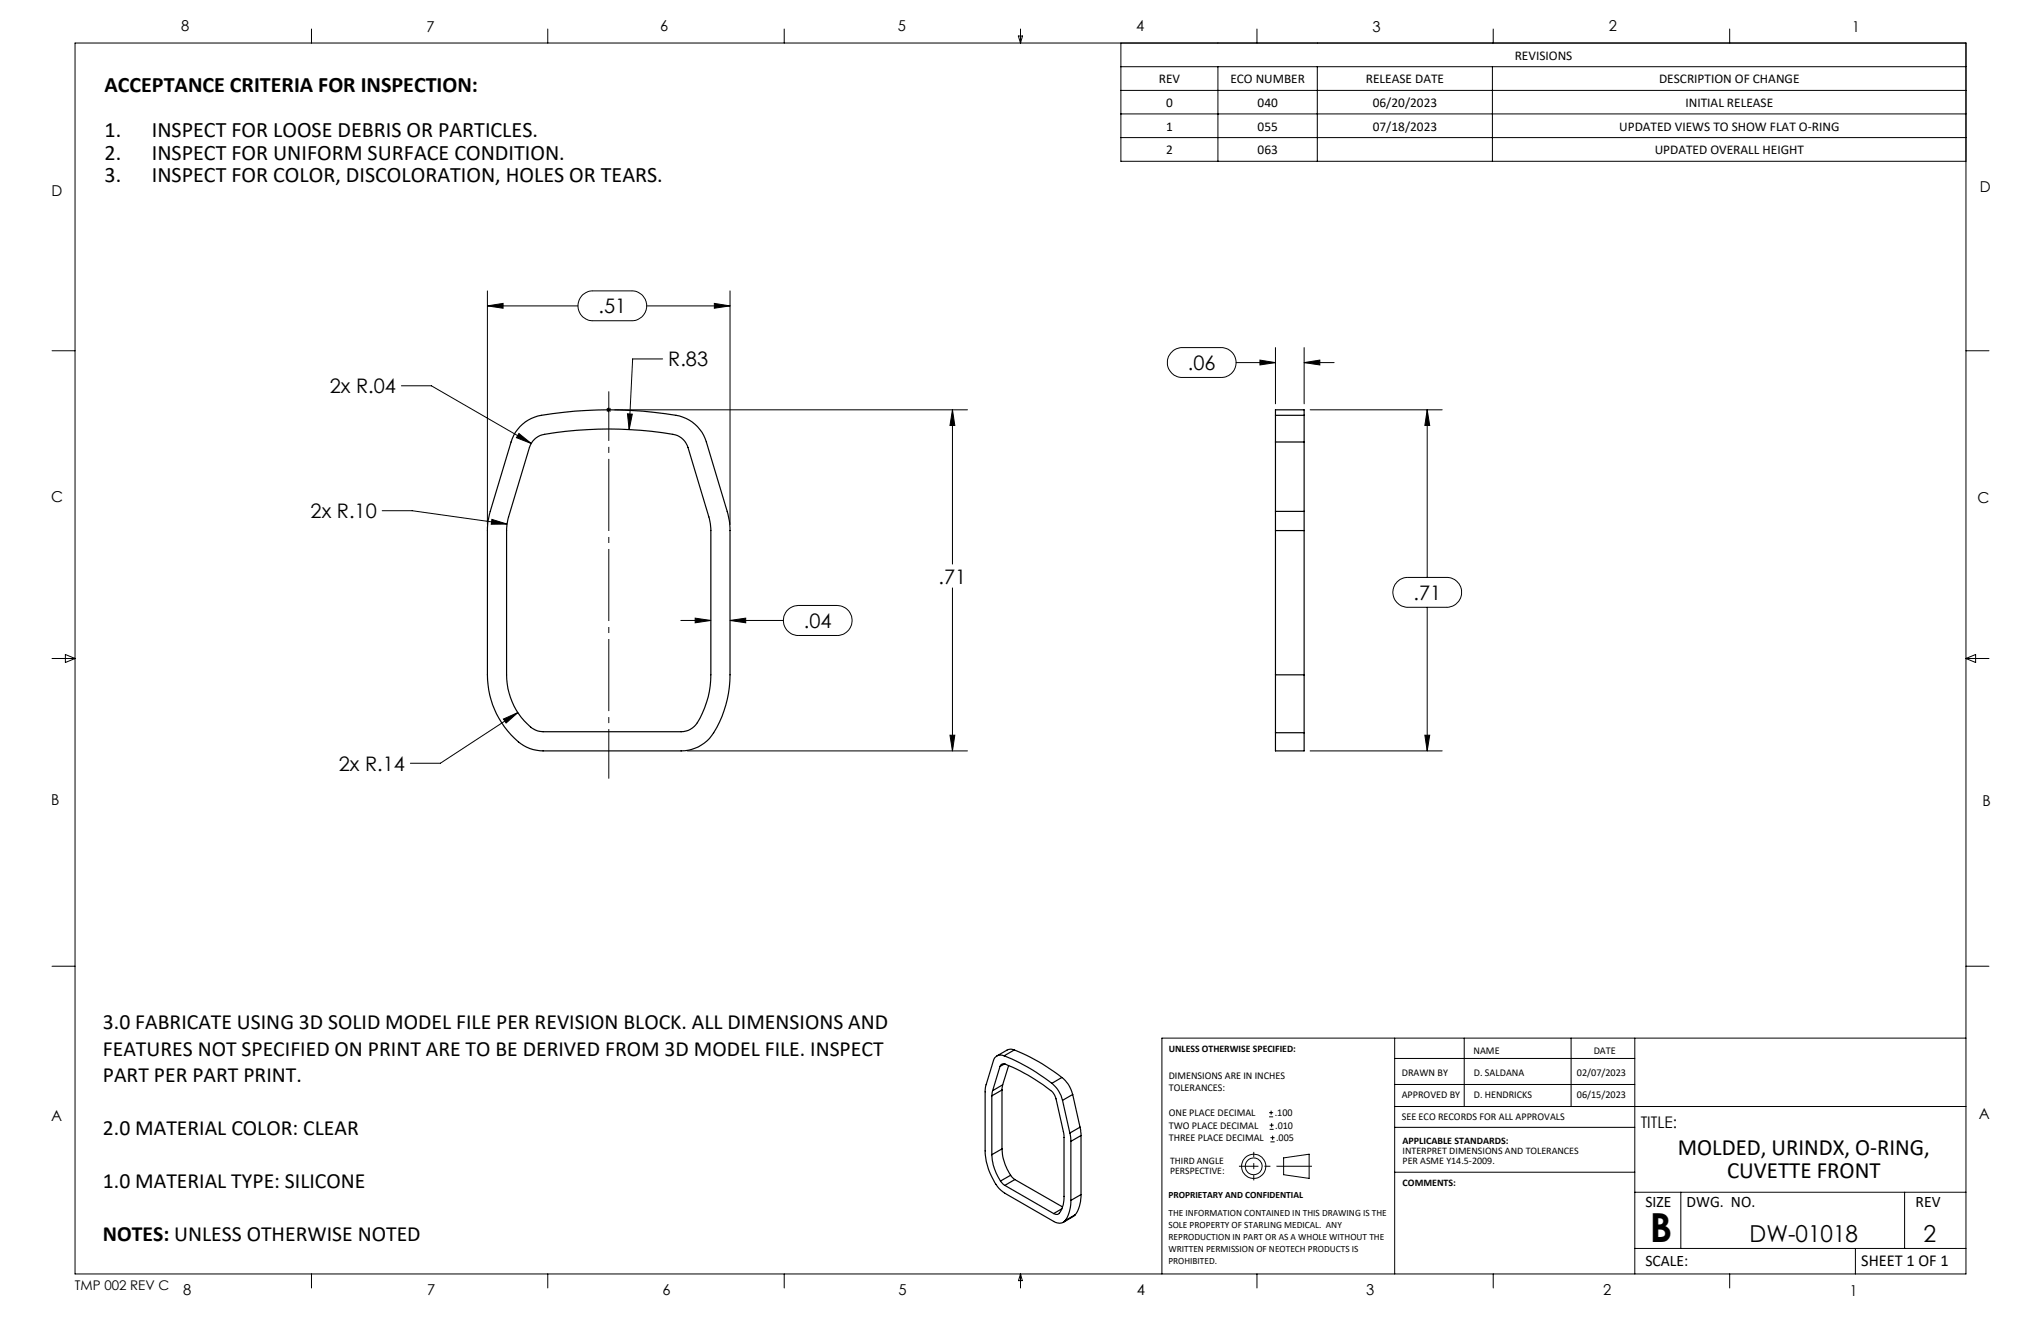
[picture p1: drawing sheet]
<svg xmlns="http://www.w3.org/2000/svg" width="432mm" height="279mm" viewBox="0 0 432 279" stroke-linecap="round" stroke-linejoin="round" font-family="sans-serif">
<g fill="none" stroke="#000" stroke-width=".25">
<path d="M110 90.2l1.1-.9 1.3-.8a11.6 11.6 0 0 1 4.5-1 87 87 0 0 1 26.9 .5 8.1 8.1 0 0 1 5.6 5.5l4.4 14.7a13.3 13.3 0 0 1 .6 4v30.5a22.7 22.7 0 0 1-4.3 13.5 8 8 0 0 1-6 2.6h-29.2a8.8 8.8 0 0 1-6.8-3.4 18.7 18.7 0 0 1-5-12.7v-30.5a13.3 13.3 0 0 1 .6-4l4.7-15.4 .6-1.4zM113 93l.8-.6a8.1 8.1 0 0 1 3.6-.9 79.5 79.5 0 0 1 25.9 .6l.9 .5 .7 .7 .7 1.4 4.7 16.1 .1 31.9a18.6 18.6 0 0 1-3.5 10.9l-1.3 .9-1.5 .3h-29.2a5.1 5.1 0 0 1-4-2.3 14.7 14.7 0 0 1-3.7-9.8l.1-31.9 4.7-16.1 .4-1zM269.8 87.8v5.7M269.8 87.8v-1.1h6.1v1.1M269.8 93.5v14.7M269.8 93.5h6.1M269.8 87.8h6.1M275.9 87.8v5.7M275.9 93.5v14.7M269.8 108.2v4M269.8 112.2h6.1M269.8 112.2v30.5"/>
<path d="M269.8 108.2h6.1M275.9 108.2v4M275.9 112.2v30.5M269.8 142.7v12.3M269.8 155v3.8h6.1v-3.8M269.8 142.7h6.1M269.8 155h6.1M275.9 142.7v12.3M209.8 231.8v12.4M210 230.7l-.2 1.1M211.6 225.6a.81 .81 0 0 1 1.1-.5 37.9 37.9 0 0 1 10.1 6l.6 1.3 1.7 7.7v12.9a4.4 4.4 0 0 1-1.3 3.9l-.9-.2M211.6 225.6l-1.6 5.1"/>
<path d="M212 230.5l-2.2 1.3M212 230.5v12.5M212.1 229.4l-.1 1.1M212.1 229.4l-2.1 1.3M212.4 223.3a1.57 1.57 0 0 0-2.2 1l-1.7 5.9-.1 13.2a12.7 12.7 0 0 0 3.7 8.6l10.8 6.3a1.79 1.79 0 0 0 2.5-.1M212.4 223.3a41.3 41.3 0 0 1 10.1 5.8M212.5 225l-.9 .6M213.4 225.4l-1.3 4M214.6 222.1a40.2 40.2 0 0 1 10 5.8M214.6 222.1l-.7-.2-.7 .1-2.3 1.3M214.6 222.1l-2.2 1.2M222.5 229.1a6.6 6.6 0 0 1 2.3 3.6"/>
<path d="M224.6 227.9l.3 .2a6.6 6.6 0 0 1 2 3.4M224.6 227.9l-2.1 1.2M224.8 232.7l1.5 6.9M226.3 239.6l.3 1.8M226.9 231.5l-2.1 1.2M226.9 231.5l1.6 6.9M228.5 238.4l.2 1.8M228.5 238.4l-2.2 1.2M209.8 244.2l.1 .5a10.8 10.8 0 0 0 1.8 5.1M211.7 249.8l.9 .9M212 243a11 11 0 0 0 1.8 5.6M212 243l-2.2 1.2"/>
<path d="M212.6 250.7l10.3 6M213.8 248.6l.9 .9M213.8 248.6l-2.1 1.2M214.7 249.5l-2.1 1.2M214.7 249.5l10.1 5.8M224.6 255.7l-1.7 1M226.6 253.9a7.3 7.3 0 0 1-1.2 4.3M226.6 241.4v12.5M227.5 256.9l-2.6 1.7M227.5 256.9l-2.1 1.3M228.7 252.7a7 7 0 0 1-1.2 4.2M228.7 240.2l-2.1 1.2"/>
<path d="M228.7 252.7l-2.1 1.2M228.7 240.2v12.5"/>
</g>
<g fill="none" stroke="#000" stroke-width=".21">
<path d="M15.9 9.1h400v260.4h-400zM65.9 6.1v3M115.9 6.1v3M165.9 6.1v3M215.4 7.6h.9l-.4 1.5zM215.9 6.1v3M237.1 9.1v25h178.8M237.1 14.1h178.8M237.1 19.1h178.8M257.7 14.1v20M265.9 6.1v3M278.7 14.1v20"/>
<path d="M315.7 14.1v20M315.9 6.1v3M365.9 6.1v3M237.1 24.1h178.8M237.1 29.1h178.8M11 74.2h4.9M103.1 64.7l3.3-.5v1zM103.1 61.5v49.4M103.1 64.7h19.2M123.2 62.5l.3-.3a2.75 2.75 0 0 1 1.9-.7h8.3a3.2 3.2 0 0 1 3.1 3.2 3.2 3.2 0 0 1-3.1 3.1h-8.3a3.2 3.2 0 0 1-2.9-1.9 3.2 3.2 0 0 1 .7-3.4zM136.8 64.7h17.6M140.2 75.9h-6.4l-.7 15"/>
<path d="M151.1 64.2l3.3 .5-3.3 .5zM154.4 61.5v49.4M247.7 74.7a3.1 3.1 0 0 1 2.4-1.2h8.2a3.2 3.2 0 0 1 3.2 3.2 3.2 3.2 0 0 1-3.2 3.1h-8.2a3.1 3.1 0 0 1-2.8-1.8 3.1 3.1 0 0 1 .4-3.3zM261.5 76.7h8.3M266.6 76.2l3.2 .5-3.2 .5zM269.8 73.5v11.9M275.9 76.7l3.3-.5v1zM275.9 73.5v11.9M275.9 76.7h6.4M415.9 74.2h4.9M84.9 81.6h6.4l21.1 12.2M109.8 91.7l2.6 2.1-3.1-1.2z"/>
<path d="M128.3 86.7h1M128.4 86.3l.8 .7M128.8 86.2v1M129.2 86.3l-.8 .7M130 86.7h74.7M132.8 87.5l1 .1-.7 3.3zM201.5 86.7l.5 3.3h-1zM201.5 86.7v32.6M277.2 86.7h27.9M301.9 86.7l.6 3.3h-1.1zM301.9 86.7v35.4M80.9 108h6.3l20.1 2.8"/>
<path d="M104.1 109.9l3.2 .9-3.4 .1zM11 139.3h4.9M13.8 138.4l2.1 .9-2.1 .8zM144 131.2h6.4M147.1 130.7l3.3 .5-3.3 .5zM154.4 131.2l3.4-.5v1zM154.4 131.2h11.3M166.4 129.2l1.2-.9 1.3-.2h8.2a3.2 3.2 0 0 1 3.2 3.1 3.2 3.2 0 0 1-3.2 3.2h-8.2a3.2 3.2 0 0 1-2.9-1.8 3.2 3.2 0 0 1 .4-3.4zM201.5 124.4v34.4M295.6 123.1a3.3 3.3 0 0 1 2.3-1h8.2a3.2 3.2 0 0 1 3.1 3.2 3.2 3.2 0 0 1-3.1 3.1h-8.2a3.2 3.2 0 0 1-3-1.9 3.2 3.2 0 0 1 .7-3.4zM301.9 128.4v30.4M415.9 139.3h4.9"/>
<path d="M415.9 139.3l2.1-.9v1.7zM106.5 152.1l3.1-1.4-2.5 2.2zM109.6 150.7l-16.4 10.7h-6.4M145.4 158.8h59.3M201 155.5h1l-.5 3.3zM277.2 158.8h27.9M301.4 155.5h1.1l-.6 3.3zM11 204.4h4.9M295.1 219.6v49.9M309.8 219.6v14.4M332.4 219.6v14.4M345.9 219.6v49.9"/>
<path d="M415.9 204.4h4.9M415.9 219.6h-170.1v49.9M268.5 236.2h.8M268.5 235.3h.8M268.6 238.9h.9M268.6 238h.9M268.9 234.9v.9M269 237.6v.8M295.1 238.4h50.8M295.1 234h120.8M295.1 229.4h50.8M295.1 223.9h50.8"/>
<path d="M268.8 241.5h.9M268.8 240.6h.9M269.2 240.2v.9M271.6 244.9l5.4-.8v5.1l-5.4-.7zM295.1 247.9h50.8M345.9 252.2h70M355.6 252.2v11.9M402.9 252.2v11.9M65.9 269.5v2.9M115.9 269.5v2.9M165.9 269.5v2.9M215.9 269.5v2.9"/>
<path d="M215.9 269.5l.4 1.4h-.8zM265.9 269.5v2.9M315.9 269.5v2.9M345.9 264.1h70M365.9 269.5v2.9M392.5 264.1v5.4"/>
<circle cx="265.2" cy="246.7" r="2.57"/>
<circle cx="265.2" cy="246.7" r="1.78"/>
</g>
<path d="M128.8 82.8v81.9" fill="none" stroke="#000" stroke-width=".21" stroke-dasharray="15.2 1.3 1.3 1.3" stroke-dashoffset="4.8" stroke-linecap="butt"/>
<path d="M277.6 246.7h-15.5" fill="none" stroke="#000" stroke-width=".21" stroke-dasharray="15.2 1.3 1.3 1.3" stroke-dashoffset="7.7" stroke-linecap="butt"/>
<path d="M265.3 243.6v6.1" fill="none" stroke="#000" stroke-width=".21" stroke-dasharray="15.2 1.3 1.3 1.3" stroke-dashoffset="14.1" stroke-linecap="butt"/>
<g fill="#000">
<path d="M103.1 64.7l3.3-.5v1zM151.1 64.2l3.3 .5-3.3 .5zM147.1 130.7l3.3 .5-3.3 .5zM154.4 131.2l3.4-.5v1zM106.5 152.1l.6 .8 2.5-2.2zM109.8 91.7l-.5 .9 3.1 1.2zM104.1 109.9l-.2 1 3.4-.1zM132.8 87.5l.3 3.4 .7-3.3zM301.9 86.7l.6 3.3h-1.1zM301.4 155.5h1.1l-.6 3.3zM275.9 76.7l3.3-.5v1zM266.6 76.2l3.2 .5-3.2 .5z"/>
<path d="M201.5 86.7l.5 3.3h-1zM201 155.5h1l-.5 3.3z"/>
</g>
<text font-size="8.5" x="349" y="262.6">B</text>
<g font-size="4.9">
<text x="355" y="244.3">MOLDED, URINDX, O-RING,</text>
<text x="365.4" y="249.2">CUVETTE FRONT</text>
<text x="370.1" y="262.7">DW-01018</text>
<text x="407" y="262.7">2</text>
</g>
<g font-size="4.7">
<text x="22.1" y="19.6">ACCEPTANCE CRITERIA FOR INSPECTION:</text>
<text x="22.1" y="29.1">1.</text>
<text x="32.1" y="29.1">INSPECT FOR LOOSE DEBRIS OR PARTICLES.</text>
<text x="22.1" y="33.8">2.</text>
<text x="32.1" y="33.8">INSPECT FOR UNIFORM SURFACE CONDITION.</text>
<text x="22.1" y="38.6">3.</text>
<text x="32.1" y="38.6">INSPECT FOR COLOR, DISCOLORATION, HOLES OR TEARS.</text>
</g>
<g font-size="4.6">
<text x="21.8" y="217.7">3.0 FABRICATE USING 3D SOLID MODEL FILE PER REVISION BLOCK. ALL DIMENSIONS AND</text>
<text x="21.8" y="223.3">FEATURES NOT SPECIFIED ON PRINT ARE TO BE DERIVED FROM 3D MODEL FILE. INSPECT</text>
<text x="21.8" y="228.9">PART PER PART PRINT.</text>
<text x="21.8" y="240.1">2.0 MATERIAL COLOR: CLEAR</text>
<text x="21.8" y="251.2">1.0 MATERIAL TYPE: SILICONE</text>
<text x="21.8" y="262.4">NOTES: UNLESS OTHERWISE NOTED</text>
</g>
<g font-size="4.2">
<text x="126.6" y="66.3">.51</text>
<text x="141.4" y="77.5">R.83</text>
<text x="69.8" y="83.2">2x R.04</text>
<text x="251.3" y="78.3">.06</text>
<text x="65.7" y="109.6">2x R.10</text>
<text x="198.6" y="123.4">.71</text>
<text x="299" y="126.9">.71</text>
<text x="170.1" y="132.8">.04</text>
<text x="71.7" y="163">2x R.14</text>
</g>
<text font-size="3.5" x="393.8" y="267.7">SHEET 1 OF 1</text>
<g font-size="3.4">
<text x="347.1" y="238.6">TITLE:</text>
<text x="348.1" y="255.4">SIZE</text>
<text x="356.8" y="255.4">DWG. NO.</text>
<text x="405.3" y="255.4">REV</text>
<text x="348.1" y="267.8">SCALE:</text>
</g>
<g font-size="3.2">
<text x="38.3" y="6.7">8</text>
<text x="90.2" y="6.7">7</text>
<text x="139.7" y="6.5">6</text>
<text x="190" y="6.5">5</text>
<text x="240.4" y="6.5">4</text>
<text x="290.4" y="6.7">3</text>
<text x="340.4" y="6.5">2</text>
<text x="391.9" y="6.7">1</text>
<text x="10.9" y="41.6">D</text>
<text x="418.9" y="40.7">D</text>
<text x="10.9" y="106.3">C</text>
<text x="418.4" y="106.4">C</text>
<text x="10.8" y="170.2">B</text>
<text x="419.4" y="170.6">B</text>
<text x="10.8" y="237.2">A</text>
<text x="418.6" y="236.8">A</text>
<text x="38.8" y="273.8">8</text>
<text x="90.4" y="273.8">7</text>
<text x="140.2" y="273.8">6</text>
<text x="190.1" y="273.9">5</text>
<text x="240.5" y="273.8">4</text>
<text x="289" y="273.9">3</text>
<text x="339.1" y="273.8">2</text>
<text x="391.4" y="274.1">1</text>
</g>
<g font-size="2.8">
<text x="245.2" y="17.6">REV</text>
<text x="260.3" y="17.6">ECO NUMBER</text>
<text x="289" y="17.6">RELEASE DATE</text>
<text x="320.4" y="12.6">REVISIONS</text>
<text x="351" y="17.6">DESCRIPTION OF CHANGE</text>
<text x="246.7" y="22.6">0</text>
<text x="266.1" y="22.6">040</text>
<text x="290.4" y="22.6">06/20/2023</text>
<text x="356.6" y="22.6">INITIAL RELEASE</text>
<text x="246.7" y="27.6">1</text>
<text x="266.1" y="27.6">055</text>
<text x="290.4" y="27.6">07/18/2023</text>
<text x="342.6" y="27.6">UPDATED VIEWS TO SHOW FLAT O-RING</text>
<text x="246.7" y="32.6">2</text>
<text x="266.1" y="32.6">063</text>
<text x="350.1" y="32.6">UPDATED OVERALL HEIGHT</text>
<text x="15.8" y="272.9">TMP 002 REV C</text>
</g>
<g font-size="2.2">
<text x="296.6" y="227.5">DRAWN BY</text>
<text x="311.8" y="222.8">NAME</text>
<text x="311.8" y="227.5">D. SALDANA</text>
<text x="333.6" y="227.6">02/07/2023</text>
<text x="337.2" y="222.8">DATE</text>
<text x="247.3" y="228.2">DIMENSIONS ARE IN INCHES</text>
<text x="247.3" y="230.8">TOLERANCES:</text>
<text x="296.5" y="232.2">APPROVED BY</text>
<text x="311.8" y="232.2">D. HENDRICKS</text>
<text x="333.6" y="232.2">06/15/2023</text>
<text x="247.3" y="238.8">TWO PLACE DECIMAL</text>
<text x="247.3" y="236.1">ONE PLACE DECIMAL</text>
<text x="269.7" y="236.1">.100</text>
<text x="269.8" y="238.8">.010</text>
<text x="296.5" y="237">SEE ECO RECORDS FOR ALL APPROVALS</text>
<text x="247.3" y="241.4">THREE PLACE DECIMAL</text>
<text x="270" y="241.4">.005</text>
</g>
<g font-size="2.1">
<text x="247.3" y="222.6">UNLESS OTHERWISE SPECIFIED:</text>
<text x="296.7" y="242">APPLICABLE STANDARDS:</text>
<text x="296.7" y="244.2">INTERPRET DIMENSIONS AND TOLERANCES</text>
<text x="247.6" y="246.3">THIRD ANGLE</text>
<text x="247.6" y="248.4">PERSPECTIVE:</text>
<text x="296.7" y="246.3">PER ASME Y14.5-2009.</text>
<text x="296.7" y="250.9">COMMENTS:</text>
</g>
<g font-size="2">
<text x="247.2" y="253.4">PROPRIETARY AND CONFIDENTIAL</text>
<text x="247.2" y="257.3">THE INFORMATION CONTAINED IN THIS DRAWING IS THE</text>
<text x="247.2" y="259.8">SOLE PROPERTY OF STARLING MEDICAL. ANY</text>
<text x="247.2" y="262.3">REPRODUCTION IN PART OR AS A WHOLE WITHOUT THE</text>
<text x="247.2" y="264.9">WRITTEN PERMISSION OF NEOTECH PRODUCTS IS</text>
<text x="247.2" y="267.4">PROHIBITED.</text>
</g>
</svg>
